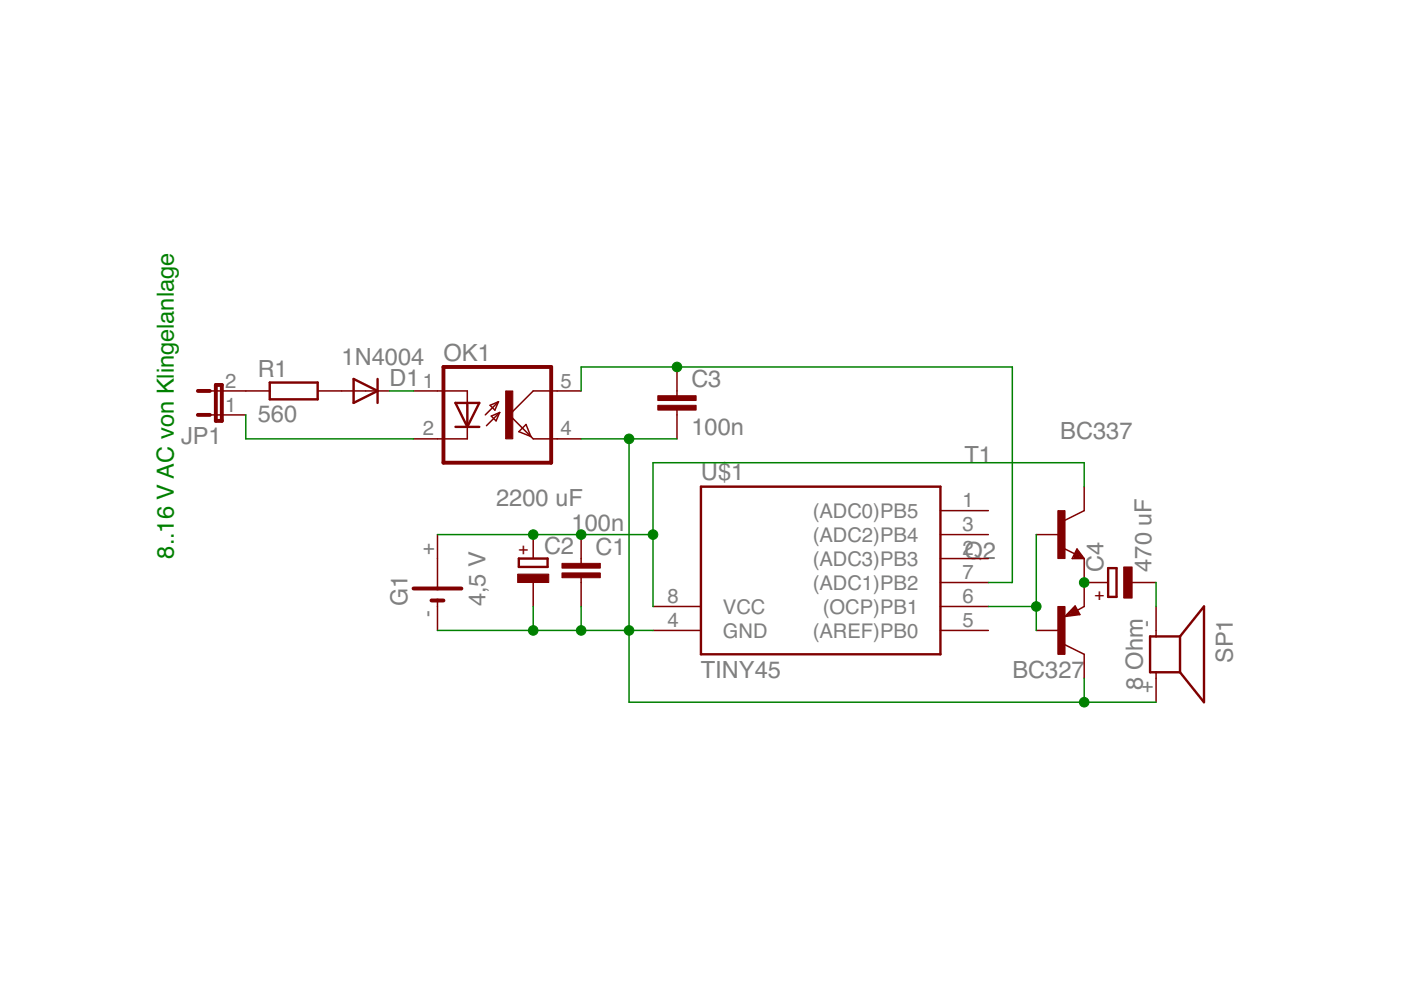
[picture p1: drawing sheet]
<svg xmlns="http://www.w3.org/2000/svg" width="297mm" height="210mm" viewBox="0 0 297 210" stroke-linecap="round" stroke-linejoin="round" font-family="sans-serif">
<g fill="#800000" stroke="#800000" stroke-width=".32">
<path d="M199.4 113.3h10.1z"/>
<path d="M199.4 118.4h10.1z"/>
<path d="M199.4 108.3h10.1z"/>
<path d="M199.4 123.5h10.1z"/>
<path d="M199.4 128.6h10.1z"/>
<path d="M199.4 133.7h10.1z"/>
<path d="M138.5 128.6h10.1z"/>
<path d="M138.5 133.7h10.1z"/>
<path d="M219.7 133.7h5.1z"/>
<path d="M229.9 123.5v5.1z"/>
<path d="M229.9 138.7v5.1z"/>
<path d="M227.9 128.5l1.1 1.8z"/>
<path d="M227.9 128.5l-2.1 2.2z"/>
<path d="M225.8 130.7l3.2-.4z"/>
<path d="M228.4 129.4l1.5-.8z"/>
<path d="M225.8 136.7l4.1 2z"/>
<path d="M245.1 143.8v5.1z"/>
<path d="M245.1 128.6v5.1z"/>
<path d="M245.1 142.5v1.3z"/>
<path d="M245.1 133.7v1.2z"/>
<path d="M92.8 127.3v1.3z"/>
<path d="M92.8 118.4v6.4z"/>
<path d="M92.8 113.3v5.1z"/>
<path d="M92.8 128.6v5.1z"/>
<path d="M123.2 113.3v5.1z"/>
<path d="M123.2 123.5v5.1z"/>
<path d="M123.2 118.4v1z"/>
<path d="M123.2 122.5v1z"/>
<path d="M67.4 82.9h5z"/>
<path d="M52.1 82.9h5.1z"/>
<path d="M87.7 82.9h5.1z"/>
<path d="M87.7 93h5.1z"/>
<path d="M118.1 93h5.1z"/>
<path d="M118.1 82.9h5.1z"/>
<path d="M103.1 90.3l2.8-2.8z"/>
<path d="M104.2 88.2l1.7-.7z"/>
<path d="M104.2 88.2l1 1z"/>
<path d="M105.9 87.5l-.7 1.7z"/>
<path d="M103.9 85.9l1.8-.7z"/>
<path d="M103.9 85.9l1 1.1z"/>
<path d="M105.7 85.2l-.8 1.8z"/>
<path d="M102.9 88l2.8-2.8z"/>
<path d="M99.1 82.9v2.5z"/>
<path d="M99.1 90.5v2.5z"/>
<path d="M92.8 82.9h6.3z"/>
<path d="M92.8 93h6.3z"/>
<path d="M113.1 82.9l-5.1 5.1z"/>
<path d="M108 88l4.5 4.5z"/>
<path d="M113.1 93h5z"/>
<path d="M113.1 82.9h5z"/>
<path d="M111.5 90l1 2.5z"/>
<path d="M112.5 92.5l.6 .5z"/>
<path d="M110 91.5l2.5 1z"/>
<path d="M110 91.5l1.5-1.5z"/>
<path d="M72.4 82.9h5.1z"/>
<path d="M77.5 82.9h5.1z"/>
<path d="M47 88h5.1z"/>
<path d="M44.5 88h2.5z"/>
<path d="M47 82.9h5.1z"/>
<path d="M44.5 82.9h2.5z"/>
<path d="M113.1 123.5v5.1z"/>
<path d="M113.1 113.3v5.1z"/>
<path d="M219.7 113.3h5.1z"/>
<path d="M229.9 118.4v5.1z"/>
<path d="M229.9 103.2v5.1z"/>
<path d="M225.8 110.3l4.1-2z"/>
<path d="M228.3 116.4l1.6 2z"/>
<path d="M227.3 118.4h2.6z"/>
<path d="M228.3 116.4l-1 2z"/>
<path d="M225.4 116.2l2.5 1.2z"/>
<path d="M143.5 77.8v5.1z"/>
<path d="M143.5 88v5z"/>
<path d="M143.5 82.9v1z"/>
<path d="M143.5 87v1z"/>
<path d="M240 123.5h5.1z"/>
<path d="M229.9 123.5h5z"/>
</g>
<g fill="#800000" stroke="#800000" stroke-width=".51">
<path d="M148.6 138.7h50.8z"/>
<path d="M148.6 103.2v35.5z"/>
<path d="M148.6 103.2h50.8z"/>
<path d="M199.4 103.2v35.5z"/>
<path d="M227.8 128.8l.8 1.3z"/>
<path d="M227.8 128.8l-1.5 1.6z"/>
<path d="M226.3 130.4l2-.3z"/>
<path d="M227.8 129.3l.5 .8z"/>
<path d="M227.1 129.9l.7-.6z"/>
<path d="M227.1 129.9h.7z"/>
<path d="M243.8 134.9v7.6z"/>
<path d="M243.8 142.5h1.3z"/>
<path d="M250.2 134.9v7.6z"/>
<path d="M243.8 134.9h1.3z"/>
<path d="M250.2 142.5l5.1 6.4z"/>
<path d="M255.3 128.6v20.3z"/>
<path d="M255.3 128.6l-5.1 6.3z"/>
<path d="M245.1 142.5h5.1z"/>
<path d="M245.1 134.9h5.1z"/>
<path d="M57.2 84.7h10.2z"/>
<path d="M57.2 81.1h10.2z"/>
<path d="M67.4 81.1v3.6z"/>
<path d="M57.2 81.1v3.6z"/>
<path d="M101.6 85.4l-2.5 5.1z"/>
<path d="M96.6 85.4l2.5 5.1z"/>
<path d="M99.1 90.5h2.5z"/>
<path d="M96.6 90.5h2.5z"/>
<path d="M99.1 85.4h2.5z"/>
<path d="M99.1 85.4v5.1z"/>
<path d="M96.6 85.4h2.5z"/>
<path d="M75 85.4l5.1-2.5z"/>
<path d="M75 80.3l5.1 2.6z"/>
<path d="M80.1 80.3v2.6z"/>
<path d="M75 80.3v5.1z"/>
<path d="M80.1 82.9v2.5z"/>
<path d="M110 120.2h6.1z"/>
<path d="M116.1 118.4v1.8z"/>
<path d="M110 118.4v1.8z"/>
<path d="M110 118.4h6.1z"/>
<path d="M227.8 118.2h1.6z"/>
<path d="M228.3 116.9l1.1 1.3z"/>
<path d="M228.3 116.9l-.5 1z"/>
<path d="M227.8 117.9h.8z"/>
<path d="M228.3 117.4l.3 .5z"/>
<path d="M236.7 120.5v6.1z"/>
<path d="M234.9 120.5h1.8z"/>
<path d="M234.9 126.6h1.8z"/>
<path d="M234.9 120.5v6.1z"/>
</g>
<g fill="#800000" stroke="#800000" stroke-width=".21">
<path d="M224.3 128.6h1.5v10.1h-1.5z"/>
<path d="M119.1 121.5h8.2v1h-8.2z"/>
<path d="M119.1 119.4h8.2v1.1h-8.2z"/>
<path d="M107.2 82.9h1.5v10.1h-1.5z"/>
<path d="M109.7 121.7h6.7v1.8h-6.7z"/>
<path d="M224.3 108.3h1.5v10.1h-1.5z"/>
<path d="M139.5 85.9h8.1v1.1h-8.1z"/>
<path d="M139.5 83.9h8.1v1h-8.1z"/>
<path d="M238.3 120.2h1.7v6.6h-1.7z"/>
</g>
<g fill="#800000" stroke="#800000" stroke-width=".83">
<path d="M91.5 127.3h1.3z"/>
<path d="M92.8 127.3h1.2z"/>
<path d="M87.7 124.8h5.1z"/>
<path d="M92.8 124.8h5z"/>
<path d="M94 77.8h22.9z"/>
<path d="M94 98.1h22.9z"/>
<path d="M94 77.8v20.3z"/>
<path d="M116.9 77.8v20.3z"/>
<path d="M42 88h2.5z"/>
<path d="M42 82.9h2.5z"/>
<path d="M47 81.6v7.6z"/>
<path d="M45.8 81.6h1.2z"/>
<path d="M45.8 81.6v7.6z"/>
<path d="M45.8 89.2h1.2z"/>
</g>
<g fill="#008000" stroke="#008000" stroke-width=".32">
<path d="M82.6 82.9h5.1z"/>
<path d="M52.1 88v5z"/>
<path d="M52.1 93h35.6z"/>
<path d="M92.8 113.3h20.3z"/>
<path d="M113.1 113.3h10.1z"/>
<path d="M138.5 113.3v15.3z"/>
<path d="M123.2 113.3h15.3z"/>
<path d="M138.5 98.1v15.2z"/>
<path d="M138.5 98.1h91.4z"/>
<path d="M229.9 98.1v5.1z"/>
<path d="M123.2 93h10.2z"/>
<path d="M92.8 133.7h20.3z"/>
<path d="M113.1 133.7h10.1z"/>
<path d="M123.2 133.7h10.2z"/>
<path d="M133.4 133.7h5.1z"/>
<path d="M133.4 93v40.7z"/>
<path d="M113.1 128.6v5.1z"/>
<path d="M123.2 128.6v5.1z"/>
<path d="M133.4 93h10.1z"/>
<path d="M133.4 133.7v15.2z"/>
<path d="M133.4 148.9h96.5z"/>
<path d="M229.9 143.8v5.1z"/>
<path d="M229.9 148.9h15.2z"/>
<path d="M123.2 77.8v5.1z"/>
<path d="M123.2 77.8h20.3z"/>
<path d="M209.5 123.5h5.1z"/>
<path d="M214.6 77.8v45.7z"/>
<path d="M143.5 77.8h71.1z"/>
<path d="M219.7 128.6v5.1z"/>
<path d="M219.7 113.3v15.3z"/>
<path d="M209.5 128.6h10.2z"/>
<path d="M245.1 123.5v5.1z"/>
</g>
<g fill="#008000" stroke="#008000" stroke-width=".21">
<circle cx="113.1" cy="113.3" r="1.02"/>
<circle cx="123.2" cy="113.3" r="1.02"/>
<circle cx="138.5" cy="113.3" r="1.02"/>
<circle cx="133.4" cy="133.7" r="1.02"/>
<circle cx="113.1" cy="133.7" r="1.02"/>
<circle cx="123.2" cy="133.7" r="1.02"/>
<circle cx="133.4" cy="93" r="1.02"/>
<circle cx="229.9" cy="148.9" r="1.02"/>
<circle cx="143.5" cy="77.8" r="1.02"/>
<circle cx="229.9" cy="123.5" r="1.02"/>
<circle cx="219.7" cy="128.6" r="1.02"/>
</g>
<g font-size="5" fill="#808080">
<text x="72.4" y="77.3">1N4004</text>
<text x="94" y="76.5">OK1</text>
<text x="54.7" y="79.9">R1</text>
<text x="82.6" y="81.9">D1</text>
<text x="146.6" y="82.1">C3</text>
<text x="54.7" y="89.5">560</text>
<text x="38.4" y="94.1">JP1</text>
<text x="146.6" y="92.3">100n</text>
<text x="224.8" y="93">BC337</text>
<text x="148.6" y="101.7">U$1</text>
<text x="204.5" y="98.1">T1</text>
<text x="105.2" y="107.3">2200 uF</text>
<text x="121.2" y="112.6">100n</text>
<text x="115.3" y="117.5">C2</text>
<text x="126.3" y="117.7">C1</text>
<text x="204.5" y="118.4">Q2</text>
<text x="234" y="121.2" transform="rotate(-90 234 121.2)">C4</text>
<text x="244.1" y="121.2" transform="rotate(-90 244.1 121.2)">470 uF</text>
<text x="86.4" y="128.6" transform="rotate(-90 86.4 128.6)">G1</text>
<text x="102.9" y="128.6" transform="rotate(-90 102.9 128.6)">4,5 V</text>
<text x="148.6" y="143.8">TINY45</text>
<text x="214.6" y="143.8">BC327</text>
<text x="261.4" y="140.5" transform="rotate(-90 261.4 140.5)">SP1</text>
<text x="242.3" y="146.2" transform="rotate(-90 242.3 146.2)">8 Ohm</text>
</g>
<text font-size="5" fill="#008000" x="36.9" y="118.4" transform="rotate(-90 36.9 118.4)">8..16 V AC von Klingelanlage</text>
<g font-size="4.3" fill="#808080">
<text x="47.7" y="82.2">2</text>
<text x="89.6" y="82.2">1</text>
<text x="118.8" y="82.2">5</text>
<text x="47.7" y="87.3">1</text>
<text x="89.6" y="92.3">2</text>
<text x="118.8" y="92.3">4</text>
<text x="204.1" y="107.6">1</text>
<text x="172.3" y="109.8">(ADC0)PB5</text>
<text x="204.1" y="112.6">3</text>
<text x="92" y="117.7" transform="rotate(-90 92 117.7)">+</text>
<text x="172.3" y="114.9">(ADC2)PB4</text>
<text x="172.3" y="120">(ADC3)PB3</text>
<text x="204.1" y="117.7">2</text>
<text x="172.3" y="125">(ADC1)PB2</text>
<text x="204.1" y="122.8">7</text>
<text x="92" y="130.7" transform="rotate(-90 92 130.7)">-</text>
<text x="141.5" y="127.9">8</text>
<text x="153.3" y="130.1">VCC</text>
<text x="174.4" y="130.1">(OCP)PB1</text>
<text x="204.1" y="127.9">6</text>
<text x="141.5" y="132.9">4</text>
<text x="153.3" y="135.2">GND</text>
<text x="172.3" y="135.2">(AREF)PB0</text>
<text x="204.1" y="132.9">5</text>
<text x="244.4" y="132.9" transform="rotate(-90 244.4 132.9)">-</text>
<text x="244.4" y="147" transform="rotate(-90 244.4 147)">+</text>
</g>
<g font-size="3.6" fill="#800000">
<text x="111.9" y="117.6" transform="rotate(-90 111.9 117.6)">+</text>
<text x="232" y="127.2">+</text>
</g>
</svg>
